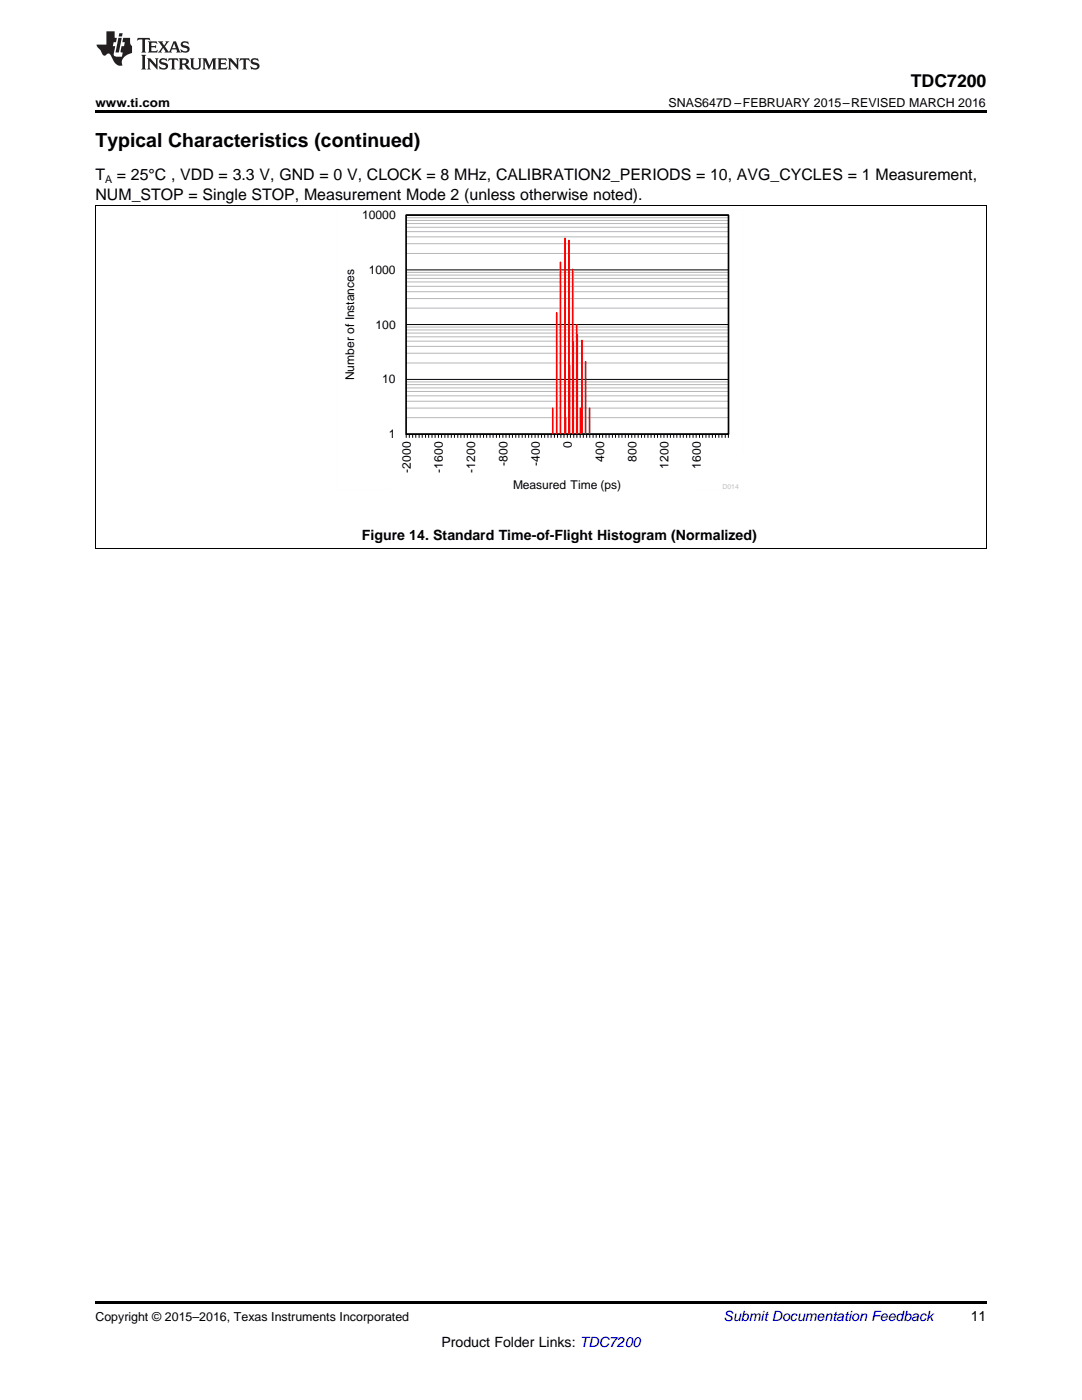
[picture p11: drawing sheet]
<svg xmlns="http://www.w3.org/2000/svg" width="216mm" height="279mm" viewBox="0 0 216 279" stroke-linecap="round" stroke-linejoin="round" font-family="sans-serif">
<path d="M19 22h177.8v.5h-177.8zM19 109.5h.2zM196.7 109.5h.1zM19 259.7h177.8v.5h-177.8z" fill="#000"/>
<g fill="none" stroke="#000" stroke-width=".2">
<path d="M19 41.1h177.8M19.1 41.1v68.4M81.1 53.9h64.2M81.1 42.9h64.2M196.8 41.1v68.4M81.1 75.7h64.2M81.1 64.8h64.2M81.1 87.4v-.8h64.2v.8M81.7 86.6v.8M82.3 86.6v.8M83 86.6v.8M83.6 86.6v.8"/>
<path d="M84.2 86.6v.8M84.9 86.6v.8M85.5 86.6v.8M86.2 86.6v.8M86.8 86.6v.8M87.5 86.6v.8M88.1 86.6v.8M88.8 86.6v.8M89.4 86.6v.8M90.1 86.6v.8M90.7 86.6v.8M91.3 86.6v.8"/>
<path d="M92 86.6v.8M92.6 86.6v.8M93.2 86.6v.8M93.9 86.6v.8M94.5 86.6v.8M95.2 86.6v.8M95.8 86.6v.8M96.5 86.6v.8M97.1 86.6v.8M97.8 86.6v.8M98.4 86.6v.8M99.1 86.6v.8"/>
<path d="M99.7 86.6v.8M100.3 86.6v.8M101 86.6v.8M101.6 86.6v.8M102.3 86.6v.8M102.9 86.6v.8M103.5 86.6v.8M104.2 86.6v.8M104.8 86.6v.8M105.5 86.6v.8M106.1 86.6v.8M106.8 86.6v.8"/>
<path d="M107.4 86.6v.8M108.1 86.6v.8M108.7 86.6v.8M109.3 86.6v.8M110 86.6v.8M110.6 86.6v.8M111.3 86.6v.8M111.9 86.6v.8M112.5 86.6v.8M113.2 86.6v.8M113.8 86.6v.8M114.5 86.6v.8"/>
<path d="M115.1 86.6v.8M115.8 86.6v.8M116.4 86.6v.8M117.1 86.6v.8M117.7 86.6v.8M118.3 86.6v.8M119 86.6v.8M119.6 86.6v.8M120.3 86.6v.8M120.9 86.6v.8M121.5 86.6v.8M122.2 86.6v.8"/>
<path d="M122.8 86.6v.8M123.5 86.6v.8M124.1 86.6v.8M124.8 86.6v.8M125.4 86.6v.8M126.1 86.6v.8M126.7 86.6v.8M127.3 86.6v.8M128 86.6v.8M128.6 86.6v.8M129.3 86.6v.8M129.9 86.6v.8"/>
<path d="M130.6 86.6v.8M131.2 86.6v.8M131.9 86.6v.8M132.5 86.6v.8M133.1 86.6v.8M133.8 86.6v.8M134.4 86.6v.8M135.1 86.6v.8M135.7 86.6v.8M136.3 86.6v.8M137 86.6v.8M137.6 86.6v.8"/>
<path d="M138.3 86.6v.8M138.9 86.6v.8M139.6 86.6v.8M140.2 86.6v.8M140.9 86.6v.8M141.5 86.6v.8M142.2 86.6v.8M142.8 86.6v.8M143.4 86.6v.8M144.1 86.6v.8M144.7 86.6v.8M19 109.5h177.8"/>
</g>
<g fill="none" stroke="#b7b7b7" stroke-width=".2">
<path d="M81.1 59.6h64.2M81.1 58.2h64.2M81.1 57.1h64.2M81.1 56.3h64.2M81.1 55.6h64.2M81.1 54.9h64.2M81.1 54.4h64.2M81.1 50.6h64.2M81.1 48.6h64.2M81.1 47.3h64.2M81.1 46.2h64.2M81.1 45.4h64.2"/>
<path d="M81.1 44.6h64.2M81.1 44h64.2M81.1 43.5h64.2M81.1 79h64.2M81.1 78.1h64.2M81.1 77.4h64.2M81.1 76.8h64.2M81.1 76.2h64.2M81.1 72.4h64.2M81.1 70.5h64.2M81.1 69.1h64.2M81.1 68.1h64.2"/>
<path d="M81.1 67.2h64.2M81.1 66.5h64.2M81.1 65.8h64.2M81.1 65.3h64.2M81.1 61.5h64.2M81.1 83.4h64.2M81.1 81.4h64.2M81.1 80.1h64.2"/>
</g>
<path d="M81 42.9h64.4v43.7h-64.4z" fill="none" stroke="#000" stroke-width=".33"/>
<g fill="none" stroke="#f00" stroke-width=".2">
<path d="M111.8 52.3h.1v34.3h-.1zM111.8 52.3v34.3M112.7 47.5h.1v39.1h-.1zM112.7 47.5v39.1M113.5 48h.1v38.6h-.1zM113.5 48v38.6M114.2 53.7h.1v32.9h-.1zM114.3 53.7v32.9M111 62.4h.1v24.2h-.1zM111.1 62.4v24.2M113.6 72.9h.1v13.7h-.1zM113.7 72.9v13.7"/>
<path d="M114.3 68.3h.2v18.3h-.2zM114.4 68.3v18.3M115 64.8h.1v21.8h-.1zM115.1 64.8v21.8M115.1 66.7h.2v19.9h-.2zM115.2 66.7v19.9M116 67.9h.2v18.7h-.2zM116.1 67.9v18.7M116.8 72.2h.1v14.4h-.1zM116.8 72.2v14.4M110.2 81.4h.2v5.2h-.2zM110.3 81.4v5.2"/>
<path d="M112.8 83.4h.1v3.2h-.1zM112.9 83.4v3.2M115.8 81.4h.1v5.2h-.1zM115.8 81.4v5.2M117.6 81.4h.1v5.2h-.1zM117.6 81.4v5.2"/>
</g>
<path d="M67.3 41.9v55.9M79.8 41.9h68.5M148.3 41.9v48.5M67.3 97.7h10M138.3 97.7h10" fill="none" stroke="#fefefe" stroke-width=".2" stroke-dasharray=".4 .1" stroke-linecap="butt"/>
<g fill="#231f20">
<path d="M27.5 7.6l-.1 .5 .4-.2h.6v.1v2.1l-.2 .4h1l-.3-.4v-2.1l.1-.1h.5l.5 .2-.2-.5zM29.5 8.3l.2 .3v1.5l-.2 .4h1.8l.2-.6a1.04 1.04 0 0 1-1.3 .2v-.7h.6l.3 .2v-.6l-.3 .2h-.6v-.6l.8-.1 .4 .3-.2-.5zM31.5 8.3l.9 1.1-.9 1.1h.8l-.2-.2 .5-.7 .4 .7-.2 .2h1.5l-.1-.2 .1-.4h.9l.1 .4-.2 .2h1l-.3-.3-.7-1.9h-.5l-.9 2-.8-1 .9-1h-.8l.1 .3-.3 .5-.4-.6 .2-.2zM34.7 8.6l.4 1h-.7zM36.3 8.4a.63 .63 0 0 0-.2 .7 .63 .63 0 0 0 .6 .4l.6 .2 .1 .2a.75 .75 0 0 1-.7 .4 .75 .75 0 0 1-.6-.5l.1 .7 .1-.1a1.11 1.11 0 0 0 1.5-.6 1.13 1.13 0 0 0-1.2-.8l-.1-.4a1.04 1.04 0 0 1 1.2 .2l-.2-.5-.1 .1-.5-.2zM28.2 10.9l.2 .4v2.2l-.2 .4h1l-.3-.4v-2.2l.3-.4zM29.3 11.6l.3 .4v1.5l-.3 .4h.8l-.2-.4v-1.3l1.5 1.7v-1.9l.2-.4h-.7l.2 .4v.9l-1.1-1.3zM32 11.8a.62 .62 0 0 0-.2 .7 .62 .62 0 0 0 .6 .4l.6 .1 .1 .3a.76 .76 0 0 1-.7 .3 .76 .76 0 0 1-.6-.4l.1 .7 .1-.1a1.11 1.11 0 0 0 1.5-.6 1.13 1.13 0 0 0-1.2-.8l-.1-.4a1.04 1.04 0 0 1 1.2 .2l-.2-.6-.1 .1-.5-.1zM33.7 11.6l-.2 .6a.61 .61 0 0 1 .8-.3v1.6l-.2 .4h.9l-.2-.4v-1.6a.63 .63 0 0 1 .8 .3l-.2-.6zM35.6 11.6l.3 .4v1.5l-.3 .4h1l-.2-.2v-.8l.5 .2a.76 .76 0 0 0 1.2 .7l-1-1a.58 .58 0 0 0 .6-.5 .58 .58 0 0 0-.5-.6zM36.4 11.9h.1a.45 .45 0 0 1 .5 .1 .45 .45 0 0 1 .1 .5l-.7 .2zM37.9 11.6l.2 .2a2.17 2.17 0 0 0 .3 1.9 .99 .99 0 0 0 1.6-.6v-1.1l.2-.4h-.7l.2 .2a1.92 1.92 0 0 1-.2 1.8 .6 .6 0 0 1-.9-.5v-1.1l.2-.4zM40.4 11.6l.2 .4v1.5l-.2 .4h.7l-.2-.4v-1.4l.8 1.8 .8-1.8v1.4l-.2 .4h.9l-.2-.4v-1.5l.2-.4h-.8l-.6 1.5-.6-1.5zM43.4 11.6l.2 .4v1.5l-.2 .4h1.8l.2-.6a1.04 1.04 0 0 1-1.3 .1v-.6h.5l.4 .2v-.6l-.4 .2h-.5v-.7h.8l.3 .3-.1-.6zM45.5 11.6l.2 .4v1.5l-.2 .4h.7l-.2-.4v-1.3l1.5 1.7v-1.9l.2-.4h-.7l.2 .4v.9l-1.1-1.3zM47.9 11.6l-.1 .6a.61 .61 0 0 1 .8-.3v1.6l-.3 .4h1l-.3-.4 .1-1.6a.63 .63 0 0 1 .7 .3l-.1-.6zM50.2 11.8a.62 .62 0 0 0-.2 .7 .62 .62 0 0 0 .6 .4l.6 .1 .2 .3a.76 .76 0 0 1-.8 .3 .76 .76 0 0 1-.6-.4l.1 .7 .2-.1a1.11 1.11 0 0 0 1.5-.6 1.13 1.13 0 0 0-1.3-.8l-.1-.4a1.04 1.04 0 0 1 1.2 .2l-.1-.6-.2 .1-.5-.1z"/>
<path d="M21.2 6.3v2.6h-1.9l.1 .4 .7 .9a.91 .91 0 0 0 1 .8 .56 .56 0 0 1 .5-.3 .56 .56 0 0 1 .5 .3l.4 .8a1.53 1.53 0 0 0 1.9 1.2 1.54 1.54 0 0 1 1-2.1l.9-.3v-1.4a1.52 1.52 0 0 1-.3-1.6h-1.4l-.2 .8h.5l-.2 .8h-.4l-.2 1v.2l.4 .1-.2 .8a1.93 1.93 0 0 1-1.6-.3l.3-1.8h-.5l.2-.8h.4l.2-.8h-.4v-1.3zM23.6 7.6l-.6 2.9h.7l.6-2.9zM23.8 6.6l-.1 .7h.6l.2-.7z"/>
</g>
<text font-size="3.9" x="19" y="29.3">Typical Characteristics (continued)</text>
<text font-size="3.5" x="181.8" y="17.3">TDC7200</text>
<g font-size="3.2">
<text x="19" y="36">T</text>
<text x="23.3" y="36">= 25°C , VDD = 3.3 V, GND = 0 V, CLOCK = 8 MHz, CALIBRATION2_PERIODS = 10, AVG_CYCLES = 1 Measurement,</text>
<text x="19" y="39.9">NUM_STOP = Single STOP, Measurement Mode 2 (unless otherwise noted).</text>
</g>
<g font-size="2.8">
<text x="72.2" y="107.8">Figure 14. Standard Time-of-Flight Histogram (Normalized)</text>
<text x="193.7" y="263.6">11</text>
<text x="88.1" y="268.9">Product Folder Links: TDC7200</text>
</g>
<text font-size="2.8" fill="#0000c8" x="144.4" y="263.6">Submit Documentation Feedback</text>
<g font-size="2.5">
<text x="19" y="21.4">www.ti.com</text>
<text x="133.4" y="21.4">SNAS647D –FEBRUARY 2015–REVISED MARCH 2016</text>
<text x="19" y="263.6">Copyright © 2015–2016, Texas Instruments Incorporated</text>
</g>
<g font-size="2.4">
<text x="72.2" y="43.7">10000</text>
<text x="73.6" y="54.6">1000</text>
<text x="74.9" y="65.6">100</text>
<text x="70.7" y="75.9" transform="rotate(-90 70.7 75.9)">Number of Instances</text>
<text x="76.3" y="76.5">10</text>
<text x="77.6" y="87.4">1</text>
<text x="114.1" y="89.5" transform="rotate(-90 114.1 89.5)">0</text>
<text x="82" y="94.3" transform="rotate(-90 82 94.3)">-2000</text>
<text x="88.4" y="94.3" transform="rotate(-90 88.4 94.3)">-1600</text>
<text x="94.8" y="94.3" transform="rotate(-90 94.8 94.3)">-1200</text>
<text x="101.3" y="93" transform="rotate(-90 101.3 93)">-800</text>
<text x="107.7" y="93" transform="rotate(-90 107.7 93)">-400</text>
<text x="120.6" y="92.2" transform="rotate(-90 120.6 92.2)">400</text>
<text x="127" y="92.2" transform="rotate(-90 127 92.2)">800</text>
<text x="133.4" y="93.5" transform="rotate(-90 133.4 93.5)">1200</text>
<text x="139.8" y="93.5" transform="rotate(-90 139.8 93.5)">1600</text>
<text x="102.4" y="97.6">Measured Time (ps)</text>
</g>
<text font-size="2.1" x="21" y="36.6">A</text>
<text font-size="1.4" fill="#bfbfbf" x="144.2" y="97.6">D014</text>
</svg>
